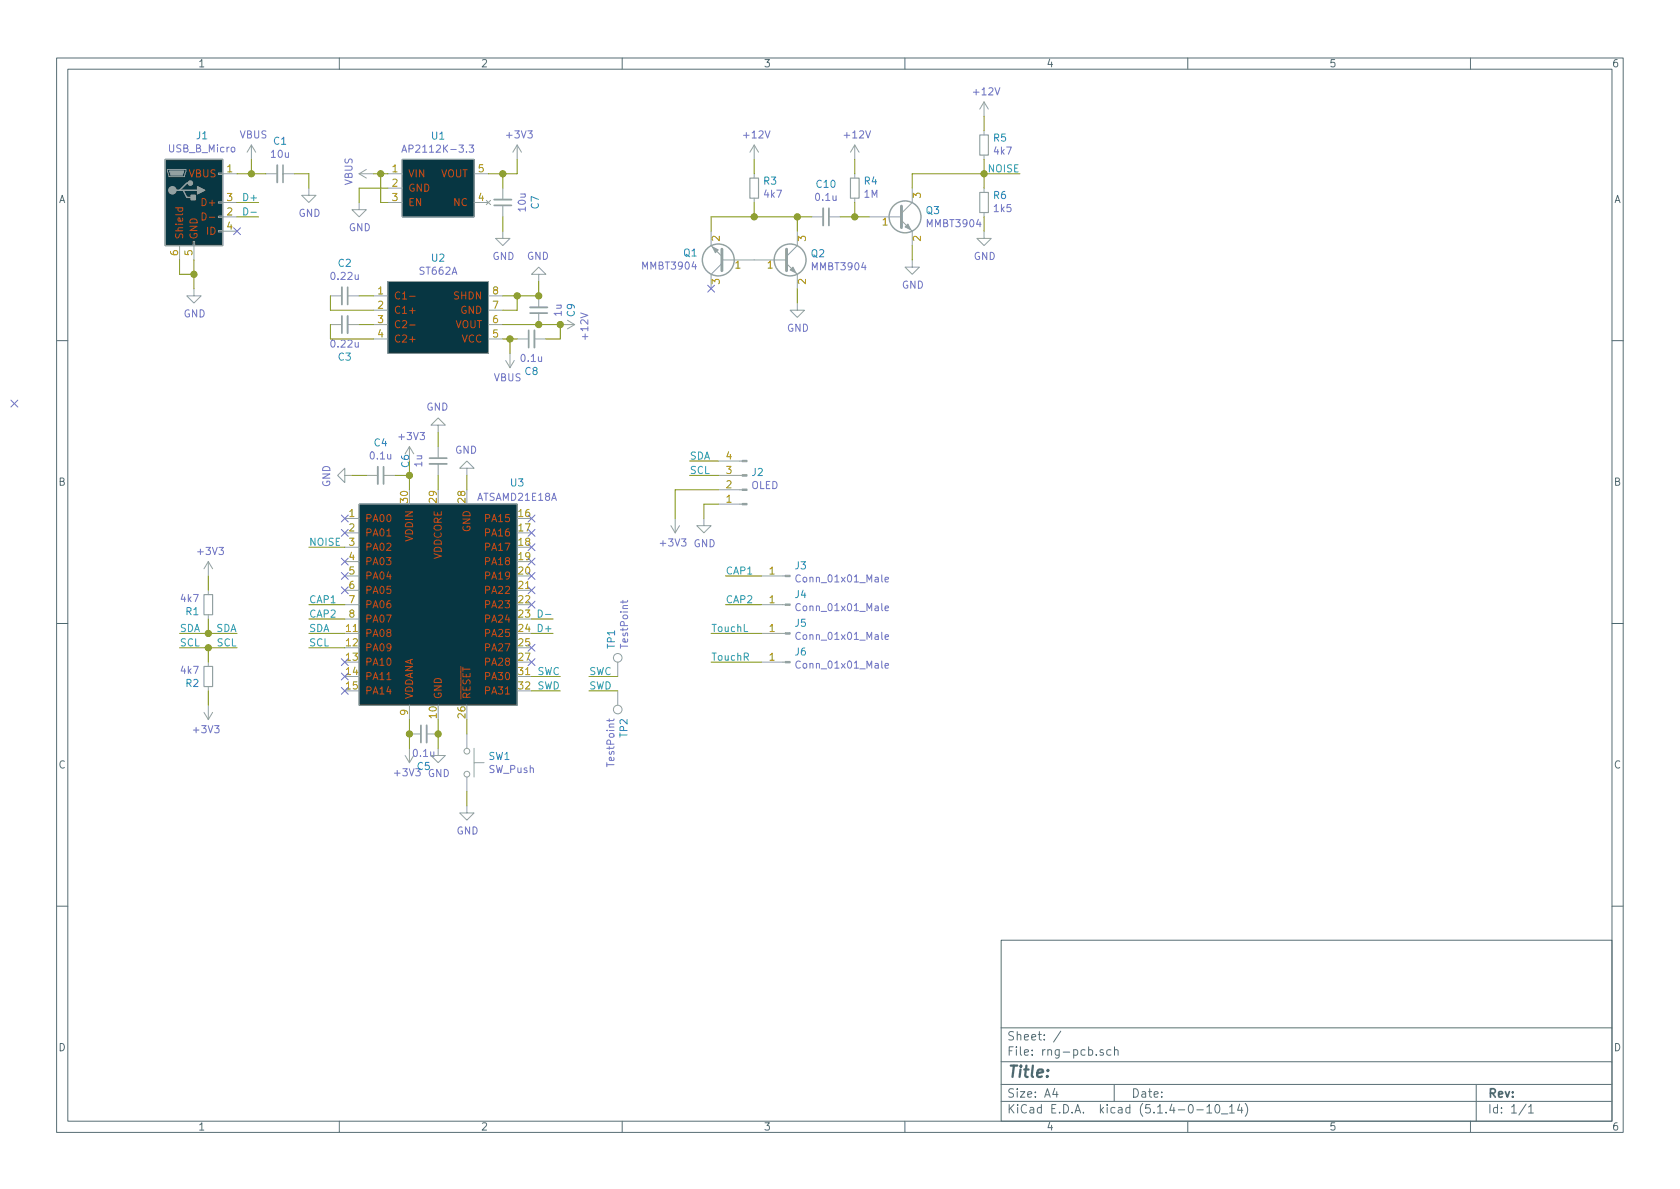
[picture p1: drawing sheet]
EESchema Schematic File Version 4
LIBS:rng-pcb-cache
EELAYER 30 0
EELAYER END
$Descr A4 11693 8268
encoding utf-8
Sheet 1 1
Title ""
Date ""
Rev ""
Comp ""
Comment1 ""
Comment2 ""
Comment3 ""
Comment4 ""
$EndDescr
Wire Wire Line
	4950 1600 4950 1500
Wire Wire Line
	4950 1500 5250 1500
Wire Wire Line
	5550 1500 5550 1600
Wire Wire Line
	5550 2000 5550 2100
$Comp
L power:GND #PWR023
U 1 1
P 5550 2100
F 0 "#PWR023" H 5550 1850 50  0001 C CNN
F 1 "GND" H 5555 1927 50  0000 C CNN
F 2 "" H 5550 2100 50  0001 C CNN
F 3 "" H 5550 2100 50  0001 C CNN
	1    5550 2100
	1    0    0    -1  
$EndComp
$Comp
L rng-pcb:AP2112K-3.3 U1
U 1 1
P 3050 1300
F 0 "U1" H 3050 1665 50  0000 C CNN
F 1 "AP2112K-3.3" H 3050 1574 50  0000 C CNN
F 2 "TO_SOT_Packages_SMD:TSOT-23-5" H 3800 1550 50  0001 C CNN
F 3 "" H 2850 1000 50  0001 C CNN
	1    3050 1300
	1    0    0    -1  
$EndComp
$Comp
L rng-pcb:ATSAMD21E18A U3
U 1 1
P 3050 4200
F 0 "U3" H 3600 5050 50  0000 C CNN
F 1 "ATSAMD21E18A" H 3600 4950 50  0000 C CNN
F 2 "Housings_QFP:TQFP-32_7x7mm_Pitch0.8mm" H 4150 4950 50  0001 C CNN
F 3 "" V 3050 5100 50  0001 C CNN
	1    3050 4200
	1    0    0    -1  
$EndComp
$Comp
L Device:C_Small C10
U 1 1
P 5750 1500
F 0 "C10" V 5521 1500 50  0000 C CNN
F 1 "0.1u" V 5612 1500 50  0000 C CNN
F 2 "Capacitors_SMD:C_0603" H 5750 1500 50  0001 C CNN
F 3 "~" H 5750 1500 50  0001 C CNN
	1    5750 1500
	0    1    1    0   
$EndComp
Wire Wire Line
	5550 1500 5650 1500
Connection ~ 5550 1500
Wire Wire Line
	5250 1500 5250 1400
Connection ~ 5250 1500
Wire Wire Line
	5250 1500 5550 1500
$Comp
L Device:R_Small R3
U 1 1
P 5250 1300
F 0 "R3" H 5191 1254 50  0000 R CNN
F 1 "4k7" H 5191 1345 50  0000 R CNN
F 2 "Resistors_SMD:R_0603" H 5250 1300 50  0001 C CNN
F 3 "~" H 5250 1300 50  0001 C CNN
	1    5250 1300
	-1   0    0    1   
$EndComp
Wire Wire Line
	5250 1200 5250 1100
$Comp
L power:+12V #PWR022
U 1 1
P 5250 1100
F 0 "#PWR022" H 5250 950 50  0001 C CNN
F 1 "+12V" H 5265 1273 50  0000 C CNN
F 2 "" H 5250 1100 50  0001 C CNN
F 3 "" H 5250 1100 50  0001 C CNN
	1    5250 1100
	1    0    0    -1  
$EndComp
Wire Wire Line
	5850 1500 5950 1500
Wire Wire Line
	5950 1500 5950 1400
$Comp
L Device:R_Small R4
U 1 1
P 5950 1300
F 0 "R4" H 5891 1254 50  0000 R CNN
F 1 "1M" H 5891 1345 50  0000 R CNN
F 2 "Resistors_SMD:R_0603" H 5950 1300 50  0001 C CNN
F 3 "~" H 5950 1300 50  0001 C CNN
	1    5950 1300
	-1   0    0    1   
$EndComp
Wire Wire Line
	5950 1200 5950 1100
$Comp
L power:+12V #PWR024
U 1 1
P 5950 1100
F 0 "#PWR024" H 5950 950 50  0001 C CNN
F 1 "+12V" H 5965 1273 50  0000 C CNN
F 2 "" H 5950 1100 50  0001 C CNN
F 3 "" H 5950 1100 50  0001 C CNN
	1    5950 1100
	1    0    0    -1  
$EndComp
$Comp
L Transistor_BJT:MMBT3904 Q2
U 1 1
P 5450 1800
F 0 "Q2" H 5641 1846 50  0000 L CNN
F 1 "MMBT3904" H 5641 1755 50  0000 L CNN
F 2 "rng-pcb:SOT523" H 5650 1725 50  0001 L CIN
F 3 "https://www.fairchildsemi.com/datasheets/2N/2N3904.pdf" H 5450 1800 50  0001 L CNN
	1    5450 1800
	1    0    0    -1  
$EndComp
$Comp
L Transistor_BJT:MMBT3904 Q1
U 1 1
P 5050 1800
F 0 "Q1" H 5241 1754 50  0000 L CNN
F 1 "MMBT3904" H 5241 1845 50  0000 L CNN
F 2 "rng-pcb:SOT523" H 5250 1725 50  0001 L CIN
F 3 "https://www.fairchildsemi.com/datasheets/2N/2N3904.pdf" H 5050 1800 50  0001 L CNN
	1    5050 1800
	-1   0    0    1   
$EndComp
$Comp
L Transistor_BJT:MMBT3904 Q3
U 1 1
P 6250 1500
F 0 "Q3" H 6441 1546 50  0000 L CNN
F 1 "MMBT3904" H 6441 1455 50  0000 L CNN
F 2 "rng-pcb:SOT523" H 6450 1425 50  0001 L CIN
F 3 "https://www.fairchildsemi.com/datasheets/2N/2N3904.pdf" H 6250 1500 50  0001 L CNN
	1    6250 1500
	1    0    0    -1  
$EndComp
Wire Wire Line
	5950 1500 6050 1500
Connection ~ 5950 1500
Wire Wire Line
	6350 1700 6350 1800
$Comp
L power:GND #PWR025
U 1 1
P 6350 1800
F 0 "#PWR025" H 6350 1550 50  0001 C CNN
F 1 "GND" H 6355 1627 50  0000 C CNN
F 2 "" H 6350 1800 50  0001 C CNN
F 3 "" H 6350 1800 50  0001 C CNN
	1    6350 1800
	1    0    0    -1  
$EndComp
Wire Wire Line
	6350 1300 6350 1200
$Comp
L Device:R_Small R6
U 1 1
P 6850 1400
F 0 "R6" H 6791 1354 50  0000 R CNN
F 1 "1k5" H 6791 1445 50  0000 R CNN
F 2 "Resistors_SMD:R_0603" H 6850 1400 50  0001 C CNN
F 3 "~" H 6850 1400 50  0001 C CNN
	1    6850 1400
	-1   0    0    1   
$EndComp
$Comp
L Device:R_Small R5
U 1 1
P 6850 1000
F 0 "R5" H 6791 954 50  0000 R CNN
F 1 "4k7" H 6791 1045 50  0000 R CNN
F 2 "Resistors_SMD:R_0603" H 6850 1000 50  0001 C CNN
F 3 "~" H 6850 1000 50  0001 C CNN
	1    6850 1000
	-1   0    0    1   
$EndComp
Wire Wire Line
	6850 1200 6850 1300
Wire Wire Line
	6350 1200 6850 1200
Wire Wire Line
	6850 1200 6850 1100
Connection ~ 6850 1200
Wire Wire Line
	6850 1500 6850 1600
$Comp
L power:GND #PWR027
U 1 1
P 6850 1600
F 0 "#PWR027" H 6850 1350 50  0001 C CNN
F 1 "GND" H 6855 1427 50  0000 C CNN
F 2 "" H 6850 1600 50  0001 C CNN
F 3 "" H 6850 1600 50  0001 C CNN
	1    6850 1600
	1    0    0    -1  
$EndComp
Wire Wire Line
	6850 900  6850 800 
$Comp
L power:+12V #PWR026
U 1 1
P 6850 800
F 0 "#PWR026" H 6850 650 50  0001 C CNN
F 1 "+12V" H 6865 973 50  0000 C CNN
F 2 "" H 6850 800 50  0001 C CNN
F 3 "" H 6850 800 50  0001 C CNN
	1    6850 800 
	1    0    0    -1  
$EndComp
Text Label 7100 1200 2    50   ~ 0
NOISE
NoConn ~ 4950 2000
NoConn ~ 100  2800
$Comp
L Connector:USB_B_Micro J1
U 1 1
P 1350 1400
F 0 "J1" H 1407 1867 50  0000 C CNN
F 1 "USB_B_Micro" H 1407 1776 50  0000 C CNN
F 2 "rng-pcb:Molex-476420001" H 1500 1350 50  0001 C CNN
F 3 "~" H 1500 1350 50  0001 C CNN
	1    1350 1400
	1    0    0    -1  
$EndComp
Wire Wire Line
	1250 1800 1250 1900
Wire Wire Line
	1250 1900 1350 1900
Wire Wire Line
	1350 1900 1350 2000
Wire Wire Line
	1350 1800 1350 1900
Connection ~ 1350 1900
$Comp
L power:GND #PWR01
U 1 1
P 1350 2000
F 0 "#PWR01" H 1350 1750 50  0001 C CNN
F 1 "GND" H 1355 1827 50  0000 C CNN
F 2 "" H 1350 2000 50  0001 C CNN
F 3 "" H 1350 2000 50  0001 C CNN
	1    1350 2000
	1    0    0    -1  
$EndComp
NoConn ~ 1650 1600
Text Label 1800 1400 2    50   ~ 0
D+
Text Label 1800 1500 2    50   ~ 0
D-
Wire Wire Line
	1800 1500 1650 1500
Wire Wire Line
	1650 1400 1800 1400
Wire Wire Line
	1650 1200 1750 1200
Wire Wire Line
	1750 1200 1750 1100
$Comp
L power:VBUS #PWR04
U 1 1
P 1750 1100
F 0 "#PWR04" H 1750 950 50  0001 C CNN
F 1 "VBUS" H 1765 1273 50  0000 C CNN
F 2 "" H 1750 1100 50  0001 C CNN
F 3 "" H 1750 1100 50  0001 C CNN
	1    1750 1100
	1    0    0    -1  
$EndComp
Text Label 3850 4300 2    50   ~ 0
D-
Text Label 3850 4400 2    50   ~ 0
D+
Wire Wire Line
	3850 4400 3700 4400
Wire Wire Line
	3700 4300 3850 4300
Wire Wire Line
	2850 3400 2850 3300
$Comp
L power:+3V3 #PWR09
U 1 1
P 2850 3200
F 0 "#PWR09" H 2850 3050 50  0001 C CNN
F 1 "+3V3" H 2865 3373 50  0000 C CNN
F 2 "" H 2850 3200 50  0001 C CNN
F 3 "" H 2850 3200 50  0001 C CNN
	1    2850 3200
	1    0    0    -1  
$EndComp
Wire Wire Line
	3250 3400 3250 3300
$Comp
L power:GND #PWR013
U 1 1
P 3250 3300
F 0 "#PWR013" H 3250 3050 50  0001 C CNN
F 1 "GND" H 3255 3127 50  0000 C CNN
F 2 "" H 3250 3300 50  0001 C CNN
F 3 "" H 3250 3300 50  0001 C CNN
	1    3250 3300
	-1   0    0    1   
$EndComp
$Comp
L power:VBUS #PWR08
U 1 1
P 2600 1200
F 0 "#PWR08" H 2600 1050 50  0001 C CNN
F 1 "VBUS" H 2615 1373 50  0000 C CNN
F 2 "" H 2600 1200 50  0001 C CNN
F 3 "" H 2600 1200 50  0001 C CNN
	1    2600 1200
	0    -1   -1   0   
$EndComp
Wire Wire Line
	2700 1300 2500 1300
$Comp
L power:GND #PWR07
U 1 1
P 2500 1400
F 0 "#PWR07" H 2500 1150 50  0001 C CNN
F 1 "GND" H 2505 1227 50  0000 C CNN
F 2 "" H 2500 1400 50  0001 C CNN
F 3 "" H 2500 1400 50  0001 C CNN
	1    2500 1400
	1    0    0    -1  
$EndComp
Wire Wire Line
	2500 1400 2500 1300
$Comp
L Device:C_Small C1
U 1 1
P 1950 1200
F 0 "C1" V 1721 1200 50  0000 C CNN
F 1 "10u" V 1812 1200 50  0000 C CNN
F 2 "Capacitors_SMD:C_0603" H 1950 1200 50  0001 C CNN
F 3 "~" H 1950 1200 50  0001 C CNN
	1    1950 1200
	0    1    1    0   
$EndComp
Wire Wire Line
	2700 1200 2650 1200
Wire Wire Line
	2700 1400 2650 1400
Wire Wire Line
	2650 1400 2650 1200
Connection ~ 2650 1200
Wire Wire Line
	2650 1200 2600 1200
Wire Wire Line
	3400 1200 3500 1200
$Comp
L Device:C_Small C7
U 1 1
P 3500 1400
F 0 "C7" V 3271 1400 50  0000 C CNN
F 1 "10u" V 3362 1400 50  0000 C CNN
F 2 "Capacitors_SMD:C_0603" H 3500 1400 50  0001 C CNN
F 3 "~" H 3500 1400 50  0001 C CNN
	1    3500 1400
	-1   0    0    1   
$EndComp
Wire Wire Line
	3500 1200 3600 1200
Wire Wire Line
	3600 1200 3600 1100
$Comp
L power:+3V3 #PWR017
U 1 1
P 3600 1100
F 0 "#PWR017" H 3600 950 50  0001 C CNN
F 1 "+3V3" H 3615 1273 50  0000 C CNN
F 2 "" H 3600 1100 50  0001 C CNN
F 3 "" H 3600 1100 50  0001 C CNN
	1    3600 1100
	1    0    0    -1  
$EndComp
Wire Wire Line
	6850 1200 7100 1200
Wire Wire Line
	1850 1200 1750 1200
Connection ~ 1750 1200
Wire Wire Line
	2050 1200 2150 1200
Wire Wire Line
	2150 1200 2150 1300
$Comp
L power:GND #PWR05
U 1 1
P 2150 1300
F 0 "#PWR05" H 2150 1050 50  0001 C CNN
F 1 "GND" H 2155 1127 50  0000 C CNN
F 2 "" H 2150 1300 50  0001 C CNN
F 3 "" H 2150 1300 50  0001 C CNN
	1    2150 1300
	1    0    0    -1  
$EndComp
$Comp
L Device:R_Small R1
U 1 1
P 1450 4200
F 0 "R1" H 1391 4154 50  0000 R CNN
F 1 "4k7" H 1391 4245 50  0000 R CNN
F 2 "Resistors_SMD:R_0603" H 1450 4200 50  0001 C CNN
F 3 "~" H 1450 4200 50  0001 C CNN
	1    1450 4200
	1    0    0    -1  
$EndComp
$Comp
L Device:R_Small R2
U 1 1
P 1450 4700
F 0 "R2" H 1391 4654 50  0000 R CNN
F 1 "4k7" H 1391 4745 50  0000 R CNN
F 2 "Resistors_SMD:R_0603" H 1450 4700 50  0001 C CNN
F 3 "~" H 1450 4700 50  0001 C CNN
	1    1450 4700
	1    0    0    -1  
$EndComp
Text Label 1250 4500 0    50   ~ 0
SCL
Text Label 1250 4400 0    50   ~ 0
SDA
$Comp
L power:+3V3 #PWR02
U 1 1
P 1450 4000
F 0 "#PWR02" H 1450 3850 50  0001 C CNN
F 1 "+3V3" H 1465 4173 50  0000 C CNN
F 2 "" H 1450 4000 50  0001 C CNN
F 3 "" H 1450 4000 50  0001 C CNN
	1    1450 4000
	1    0    0    -1  
$EndComp
$Comp
L Switch:SW_Push SW1
U 1 1
P 3250 5300
F 0 "SW1" V 3204 5448 50  0000 L CNN
F 1 "SW_Push" V 3295 5448 50  0000 L CNN
F 2 "rng-pcb:Wurth-434331013822" H 3250 5500 50  0001 C CNN
F 3 "" H 3250 5500 50  0001 C CNN
	1    3250 5300
	0    1    1    0   
$EndComp
Wire Wire Line
	3250 5000 3250 5100
Wire Wire Line
	3250 5500 3250 5600
$Comp
L power:GND #PWR014
U 1 1
P 3250 5600
F 0 "#PWR014" H 3250 5350 50  0001 C CNN
F 1 "GND" H 3255 5427 50  0000 C CNN
F 2 "" H 3250 5600 50  0001 C CNN
F 3 "" H 3250 5600 50  0001 C CNN
	1    3250 5600
	1    0    0    -1  
$EndComp
$Comp
L power:GND #PWR012
U 1 1
P 3050 5200
F 0 "#PWR012" H 3050 4950 50  0001 C CNN
F 1 "GND" H 3055 5027 50  0000 C CNN
F 2 "" H 3050 5200 50  0001 C CNN
F 3 "" H 3050 5200 50  0001 C CNN
	1    3050 5200
	1    0    0    -1  
$EndComp
Wire Wire Line
	2850 3300 2750 3300
Connection ~ 2850 3300
Wire Wire Line
	2850 3200 2850 3300
$Comp
L Device:C_Small C4
U 1 1
P 2650 3300
F 0 "C4" V 2421 3300 50  0000 C CNN
F 1 "0.1u" V 2512 3300 50  0000 C CNN
F 2 "Capacitors_SMD:C_0603" H 2650 3300 50  0001 C CNN
F 3 "~" H 2650 3300 50  0001 C CNN
	1    2650 3300
	0    1    1    0   
$EndComp
$Comp
L power:GND #PWR06
U 1 1
P 2450 3300
F 0 "#PWR06" H 2450 3050 50  0001 C CNN
F 1 "GND" H 2455 3127 50  0000 C CNN
F 2 "" H 2450 3300 50  0001 C CNN
F 3 "" H 2450 3300 50  0001 C CNN
	1    2450 3300
	0    1    1    0   
$EndComp
Wire Wire Line
	2550 3300 2450 3300
Wire Wire Line
	3050 3400 3050 3300
$Comp
L Device:C_Small C6
U 1 1
P 3050 3200
F 0 "C6" V 2821 3200 50  0000 C CNN
F 1 "1u" V 2912 3200 50  0000 C CNN
F 2 "Capacitors_SMD:C_0603" H 3050 3200 50  0001 C CNN
F 3 "~" H 3050 3200 50  0001 C CNN
	1    3050 3200
	1    0    0    -1  
$EndComp
Wire Wire Line
	3050 3100 3050 3000
$Comp
L power:GND #PWR011
U 1 1
P 3050 3000
F 0 "#PWR011" H 3050 2750 50  0001 C CNN
F 1 "GND" H 3055 2827 50  0000 C CNN
F 2 "" H 3050 3000 50  0001 C CNN
F 3 "" H 3050 3000 50  0001 C CNN
	1    3050 3000
	-1   0    0    1   
$EndComp
$Comp
L Device:C_Small C5
U 1 1
P 2950 5100
F 0 "C5" V 2721 5100 50  0000 C CNN
F 1 "0.1u" V 2812 5100 50  0000 C CNN
F 2 "Capacitors_SMD:C_0603" H 2950 5100 50  0001 C CNN
F 3 "~" H 2950 5100 50  0001 C CNN
	1    2950 5100
	0    -1   -1   0   
$EndComp
$Comp
L power:+3V3 #PWR010
U 1 1
P 2850 5200
F 0 "#PWR010" H 2850 5050 50  0001 C CNN
F 1 "+3V3" H 2865 5373 50  0000 C CNN
F 2 "" H 2850 5200 50  0001 C CNN
F 3 "" H 2850 5200 50  0001 C CNN
	1    2850 5200
	-1   0    0    1   
$EndComp
Wire Wire Line
	3050 5000 3050 5100
Wire Wire Line
	2850 5000 2850 5100
Connection ~ 2850 5100
Wire Wire Line
	2850 5100 2850 5200
Connection ~ 3050 5100
Wire Wire Line
	3050 5100 3050 5200
$Comp
L rng-pcb:ST662A U2
U 1 1
P 3050 2200
F 0 "U2" H 3050 2615 50  0000 C CNN
F 1 "ST662A" H 3050 2524 50  0000 C CNN
F 2 "Housings_SOIC:SOIC-8_3.9x4.9mm_Pitch1.27mm" H 3100 1800 50  0001 C CNN
F 3 "" H 3050 2250 50  0001 C CNN
	1    3050 2200
	1    0    0    -1  
$EndComp
Wire Wire Line
	2600 2050 2500 2050
$Comp
L Device:C_Small C2
U 1 1
P 2400 2050
F 0 "C2" V 2171 2050 50  0000 C CNN
F 1 "0.22u" V 2262 2050 50  0000 C CNN
F 2 "Capacitors_SMD:C_0603" H 2400 2050 50  0001 C CNN
F 3 "~" H 2400 2050 50  0001 C CNN
	1    2400 2050
	0    1    1    0   
$EndComp
Wire Wire Line
	2600 2250 2500 2250
$Comp
L Device:C_Small C3
U 1 1
P 2400 2250
F 0 "C3" V 2171 2250 50  0000 C CNN
F 1 "0.22u" V 2262 2250 50  0000 C CNN
F 2 "Capacitors_SMD:C_0603" H 2400 2250 50  0001 C CNN
F 3 "~" H 2400 2250 50  0001 C CNN
	1    2400 2250
	0    -1   -1   0   
$EndComp
Wire Wire Line
	2300 2050 2300 2150
Wire Wire Line
	2300 2150 2600 2150
Wire Wire Line
	2300 2250 2300 2350
Wire Wire Line
	2300 2350 2600 2350
$Comp
L power:VBUS #PWR016
U 1 1
P 3550 2450
F 0 "#PWR016" H 3550 2300 50  0001 C CNN
F 1 "VBUS" H 3565 2623 50  0000 C CNN
F 2 "" H 3550 2450 50  0001 C CNN
F 3 "" H 3550 2450 50  0001 C CNN
	1    3550 2450
	-1   0    0    1   
$EndComp
$Comp
L power:GND #PWR018
U 1 1
P 3750 1950
F 0 "#PWR018" H 3750 1700 50  0001 C CNN
F 1 "GND" H 3755 1777 50  0000 C CNN
F 2 "" H 3750 1950 50  0001 C CNN
F 3 "" H 3750 1950 50  0001 C CNN
	1    3750 1950
	-1   0    0    1   
$EndComp
$Comp
L power:+12V #PWR019
U 1 1
P 3900 2250
F 0 "#PWR019" H 3900 2100 50  0001 C CNN
F 1 "+12V" H 3915 2423 50  0000 C CNN
F 2 "" H 3900 2250 50  0001 C CNN
F 3 "" H 3900 2250 50  0001 C CNN
	1    3900 2250
	0    1    1    0   
$EndComp
Text Label 2150 3800 0    50   ~ 0
NOISE
Wire Wire Line
	2400 3800 2150 3800
Text Label 2150 4200 0    50   ~ 0
CAP1
Text Label 2150 4300 0    50   ~ 0
CAP2
Wire Wire Line
	2150 4200 2400 4200
Wire Wire Line
	2150 4300 2400 4300
$Comp
L power:+3V3 #PWR03
U 1 1
P 1450 4900
F 0 "#PWR03" H 1450 4750 50  0001 C CNN
F 1 "+3V3" H 1465 5073 50  0000 C CNN
F 2 "" H 1450 4900 50  0001 C CNN
F 3 "" H 1450 4900 50  0001 C CNN
	1    1450 4900
	-1   0    0    1   
$EndComp
Wire Wire Line
	3700 4700 3900 4700
Wire Wire Line
	3700 4800 3900 4800
NoConn ~ 3700 3600
NoConn ~ 3700 3700
NoConn ~ 3700 3800
NoConn ~ 3700 3900
NoConn ~ 3700 4000
NoConn ~ 3700 4100
NoConn ~ 3700 4200
NoConn ~ 3700 4500
NoConn ~ 3700 4600
NoConn ~ 2400 4800
NoConn ~ 2400 4700
NoConn ~ 2400 4600
NoConn ~ 2400 4100
NoConn ~ 2400 4000
NoConn ~ 2400 3900
NoConn ~ 2400 3700
NoConn ~ 2400 3600
$Comp
L Device:C_Small C8
U 1 1
P 3700 2350
F 0 "C8" V 3471 2350 50  0000 C CNN
F 1 "0.1u" V 3562 2350 50  0000 C CNN
F 2 "Capacitors_SMD:C_0603" H 3700 2350 50  0001 C CNN
F 3 "~" H 3700 2350 50  0001 C CNN
	1    3700 2350
	0    -1   -1   0   
$EndComp
$Comp
L Device:C_Small C9
U 1 1
P 3750 2150
F 0 "C9" V 3521 2150 50  0000 C CNN
F 1 "1u" V 3612 2150 50  0000 C CNN
F 2 "Capacitors_SMD:C_0603" H 3750 2150 50  0001 C CNN
F 3 "~" H 3750 2150 50  0001 C CNN
	1    3750 2150
	-1   0    0    1   
$EndComp
Wire Wire Line
	3500 2350 3550 2350
Wire Wire Line
	3900 2250 3750 2250
Wire Wire Line
	3500 2150 3600 2150
Wire Wire Line
	3600 2150 3600 2050
Wire Wire Line
	3600 2050 3500 2050
Wire Wire Line
	3600 2050 3750 2050
Connection ~ 3600 2050
Connection ~ 3750 2050
Wire Wire Line
	3750 1950 3750 2050
Connection ~ 3750 2250
Wire Wire Line
	3750 2250 3500 2250
Wire Wire Line
	3800 2350 3900 2350
Wire Wire Line
	3900 2350 3900 2250
Connection ~ 3900 2250
Wire Wire Line
	3550 2450 3550 2350
Connection ~ 3550 2350
Wire Wire Line
	3550 2350 3600 2350
$Comp
L Connector:Conn_01x04_Male J2
U 1 1
P 5200 3400
F 0 "J2" H 5172 3282 50  0000 R CNN
F 1 "OLED" H 5172 3373 50  0000 R CNN
F 2 "Connector_PinHeader_2.54mm:PinHeader_1x04_P2.54mm_Vertical" H 5200 3400 50  0001 C CNN
F 3 "~" H 5200 3400 50  0001 C CNN
	1    5200 3400
	-1   0    0    1   
$EndComp
$Comp
L power:GND #PWR021
U 1 1
P 4900 3600
F 0 "#PWR021" H 4900 3350 50  0001 C CNN
F 1 "GND" H 4905 3427 50  0000 C CNN
F 2 "" H 4900 3600 50  0001 C CNN
F 3 "" H 4900 3600 50  0001 C CNN
	1    4900 3600
	1    0    0    -1  
$EndComp
$Comp
L power:+3V3 #PWR020
U 1 1
P 4700 3600
F 0 "#PWR020" H 4700 3450 50  0001 C CNN
F 1 "+3V3" H 4715 3773 50  0000 C CNN
F 2 "" H 4700 3600 50  0001 C CNN
F 3 "" H 4700 3600 50  0001 C CNN
	1    4700 3600
	-1   0    0    1   
$EndComp
Text Label 4800 3200 0    50   ~ 0
SDA
Text Label 4800 3300 0    50   ~ 0
SCL
Wire Wire Line
	4100 4800 4300 4800
Wire Wire Line
	5000 3200 4800 3200
Wire Wire Line
	1450 4000 1450 4100
Wire Wire Line
	1450 4300 1450 4400
Wire Wire Line
	1450 4900 1450 4800
Wire Wire Line
	1450 4600 1450 4500
Wire Wire Line
	1250 4500 1450 4500
Wire Wire Line
	1450 4400 1250 4400
Wire Wire Line
	3500 1500 3500 1600
$Comp
L power:GND #PWR015
U 1 1
P 3500 1600
F 0 "#PWR015" H 3500 1350 50  0001 C CNN
F 1 "GND" H 3505 1427 50  0000 C CNN
F 2 "" H 3500 1600 50  0001 C CNN
F 3 "" H 3500 1600 50  0001 C CNN
	1    3500 1600
	1    0    0    -1  
$EndComp
Wire Wire Line
	3500 1200 3500 1300
Connection ~ 3500 1200
Text Label 3900 4800 2    50   ~ 0
SWD
Text Label 3900 4700 2    50   ~ 0
SWC
Text Label 4100 4800 0    50   ~ 0
SWD
Text Label 4100 4700 0    50   ~ 0
SWC
Wire Wire Line
	4800 3300 5000 3300
Wire Wire Line
	5000 3500 4900 3500
Wire Wire Line
	4900 3500 4900 3600
Wire Wire Line
	4700 3400 4700 3600
Wire Wire Line
	4700 3400 5000 3400
Wire Wire Line
	4300 4700 4100 4700
$Comp
L Connector:TestPoint TP2
U 1 1
P 4300 4800
F 0 "TP2" V 4254 4988 50  0000 L CNN
F 1 "TestPoint" V 4345 4988 50  0000 L CNN
F 2 "Connectors_TestPoints:Test_Point_Pad_d1.0mm" H 4500 4800 50  0001 C CNN
F 3 "~" H 4500 4800 50  0001 C CNN
	1    4300 4800
	-1   0    0    1   
$EndComp
$Comp
L Connector:TestPoint TP1
U 1 1
P 4300 4700
F 0 "TP1" V 4254 4888 50  0000 L CNN
F 1 "TestPoint" V 4345 4888 50  0000 L CNN
F 2 "Connectors_TestPoints:Test_Point_Pad_d1.0mm" H 4500 4700 50  0001 C CNN
F 3 "~" H 4500 4700 50  0001 C CNN
	1    4300 4700
	1    0    0    -1  
$EndComp
Text Label 2150 4400 0    50   ~ 0
SDA
Text Label 2150 4500 0    50   ~ 0
SCL
Wire Wire Line
	2150 4400 2400 4400
Wire Wire Line
	2400 4500 2150 4500
Text Label 1650 4400 2    50   ~ 0
SDA
Text Label 1650 4500 2    50   ~ 0
SCL
Wire Wire Line
	1450 4500 1650 4500
Connection ~ 1450 4500
Wire Wire Line
	1650 4400 1450 4400
Connection ~ 1450 4400
Text Label 5050 4000 0    50   ~ 0
CAP1
Text Label 5050 4200 0    50   ~ 0
CAP2
$Comp
L Connector:Conn_01x01_Male J3
U 1 1
P 5500 4000
F 0 "J3" H 5472 3932 50  0000 R CNN
F 1 "Conn_01x01_Male" H 5472 4023 50  0000 R CNN
F 2 "rng-pcb:TH_Pad" H 5500 4000 50  0001 C CNN
F 3 "~" H 5500 4000 50  0001 C CNN
	1    5500 4000
	-1   0    0    1   
$EndComp
$Comp
L Connector:Conn_01x01_Male J4
U 1 1
P 5500 4200
F 0 "J4" H 5472 4132 50  0000 R CNN
F 1 "Conn_01x01_Male" H 5472 4223 50  0000 R CNN
F 2 "rng-pcb:TH_Pad" H 5500 4200 50  0001 C CNN
F 3 "~" H 5500 4200 50  0001 C CNN
	1    5500 4200
	-1   0    0    1   
$EndComp
Wire Wire Line
	5050 4200 5300 4200
Wire Wire Line
	5300 4000 5050 4000
$Comp
L Connector:Conn_01x01_Male J5
U 1 1
P 5500 4400
F 0 "J5" H 5472 4332 50  0000 R CNN
F 1 "Conn_01x01_Male" H 5472 4423 50  0000 R CNN
F 2 "rng-pcb:TH_Pad" H 5500 4400 50  0001 C CNN
F 3 "~" H 5500 4400 50  0001 C CNN
	1    5500 4400
	-1   0    0    1   
$EndComp
$Comp
L Connector:Conn_01x01_Male J6
U 1 1
P 5500 4600
F 0 "J6" H 5472 4532 50  0000 R CNN
F 1 "Conn_01x01_Male" H 5472 4623 50  0000 R CNN
F 2 "rng-pcb:TH_Pad" H 5500 4600 50  0001 C CNN
F 3 "~" H 5500 4600 50  0001 C CNN
	1    5500 4600
	-1   0    0    1   
$EndComp
Text Label 4950 4400 0    50   ~ 0
TouchL
Text Label 4950 4600 0    50   ~ 0
TouchR
Wire Wire Line
	4950 4400 5300 4400
Wire Wire Line
	5300 4600 4950 4600
$EndSCHEMATC
